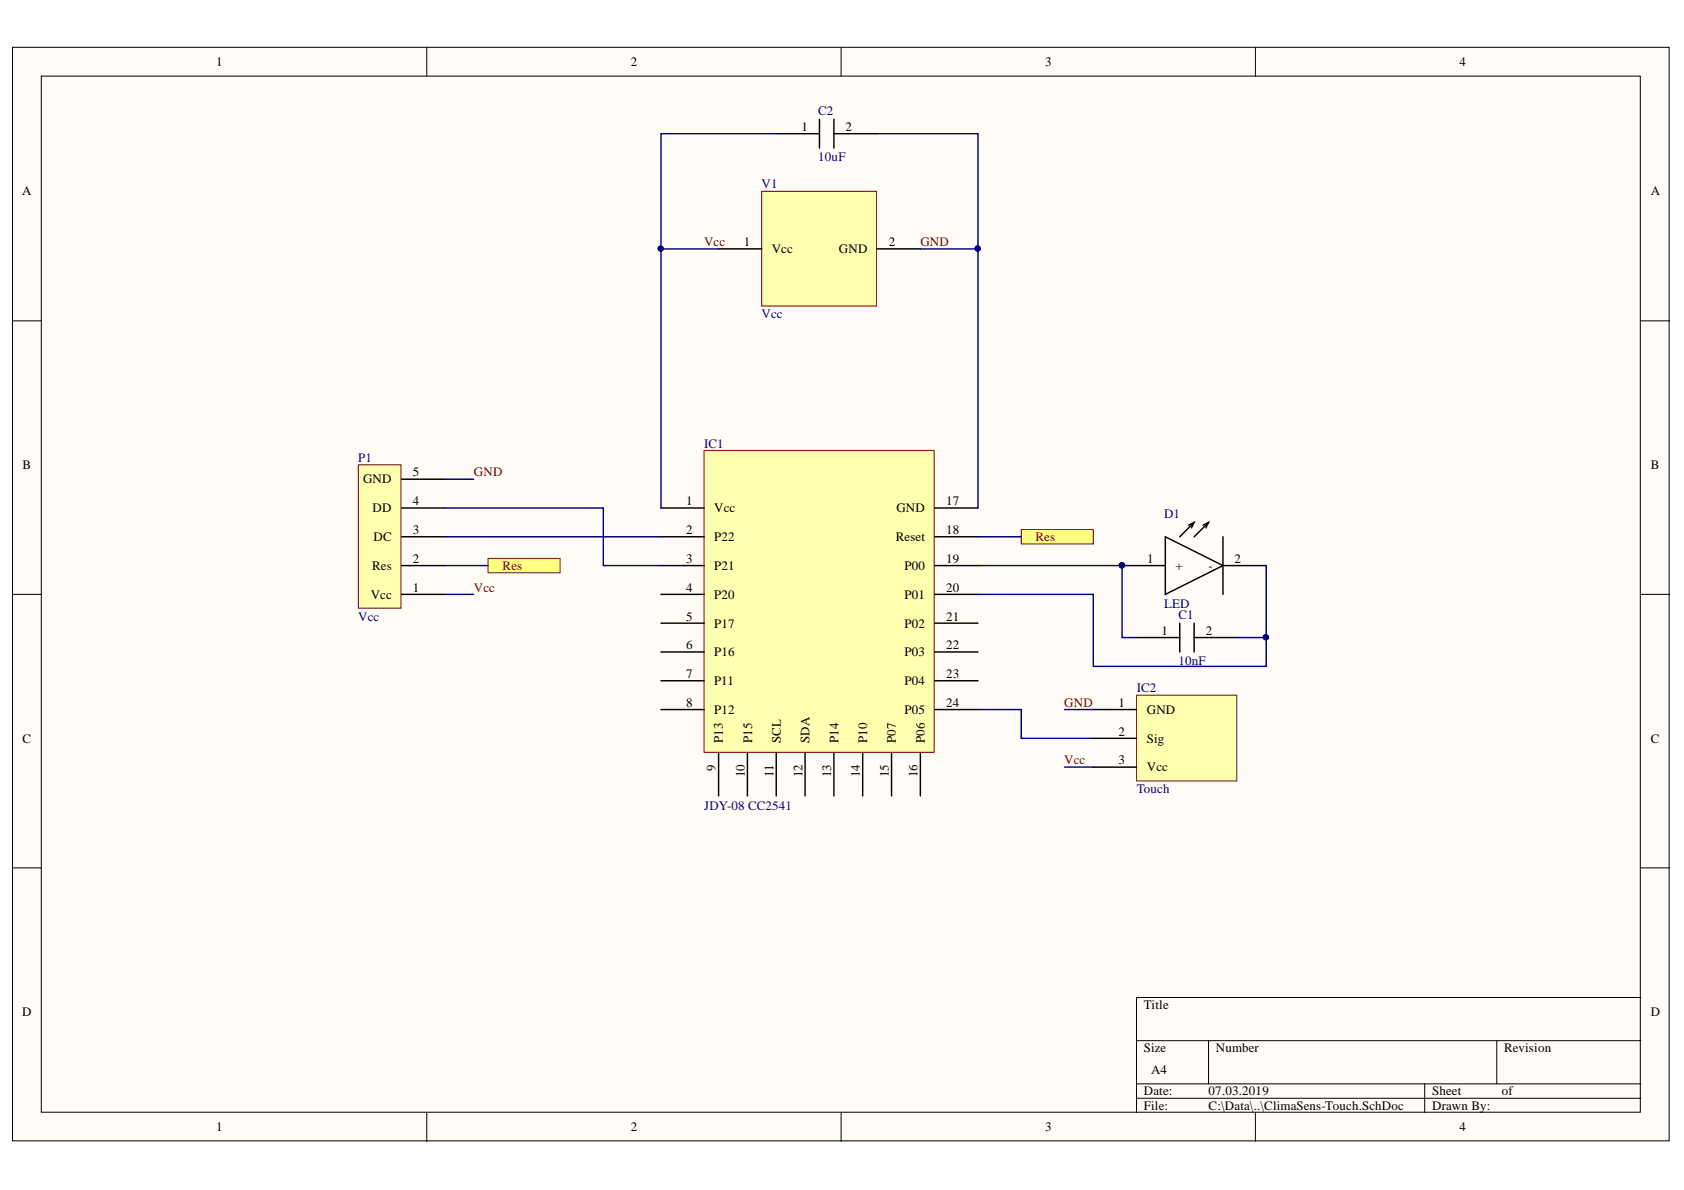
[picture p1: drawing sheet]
<svg xmlns="http://www.w3.org/2000/svg" width="297mm" height="210mm" viewBox="0 0 297 210" stroke-linecap="round" stroke-linejoin="round" font-family="sans-serif">
<g fill="#fffcf8" stroke="#000" stroke-width=".18">
<path d="M2.2 8.3h292.2v192.9h-292.2z"/>
<path d="M7.3 13.4h282v182.8h-282z"/>
</g>
<g fill="none" stroke="#000" stroke-width=".18">
<path d="M75.3 8.3v5.1M148.4 8.3v5.1M221.4 8.3v5.1M2.2 56.6h5.1M289.4 56.6h5.1M2.2 104.8h5.1M289.4 104.8h5.1M2.2 153.1h5.1M289.4 153.1h5.1M289.4 175.9h-88.9v20.4M75.3 196.3v5M148.4 196.3v5"/>
<path d="M200.5 183.6h88.9M200.5 191.2h88.9M200.5 193.7h88.9M213.2 183.6v7.6M221.4 196.3v5M251.3 191.2v5.1M264 183.6v7.6"/>
</g>
<path d="M134.4 33.7h20.2v20.3h-20.2z" fill="#ffffb0" stroke="#800000" stroke-width=".18"/>
<path d="M126.8 43.9h7.6M154.7 43.9h7.6" fill="none" stroke="#000" stroke-width=".25"/>
<path d="M124.2 79.4h40.6v53.3h-40.6z" fill="#ffffb0" stroke="#800000" stroke-width=".18"/>
<g fill="none" stroke="#000" stroke-width=".25">
<path d="M116.6 89.6h7.6M116.6 94.7h7.6M116.6 99.8h7.6M164.9 89.6h7.6M164.9 94.7h7.6M164.9 99.8h7.6M197.9 99.8h7.7M205.6 94.7l10.1 5.1-10.1 5zM209.7 92.6l.9-.5-.4 1M210.6 92.1l-2.5 2.6M212.2 92.6l1-.5-.5 1M213.2 92.1l-2.6 2.6"/>
<path d="M215.7 99.8h7.6M215.7 94.7v10.1M116.6 104.8h7.6M116.6 109.9h7.6M116.6 115h7.6M164.9 104.8h7.6M164.9 109.9h7.6M164.9 115h7.6M200.5 112.5h7.6M208.1 109.9v5.1M210.6 112.5h7.7M210.6 109.9v5.1"/>
<path d="M116.6 120.1h7.6M116.6 125.2h7.6M126.8 132.8v7.6M131.8 132.8v7.6M136.9 132.8v7.6M142 132.8v7.6M147.1 132.8v7.6M152.2 132.8v7.6M157.3 132.8v7.6M162.3 132.8v7.6M164.9 120.1h7.6M164.9 125.2h7.6"/>
</g>
<circle cx="197.9" cy="99.7" r=".46" fill="#000080" stroke="#000080" stroke-width=".18"/>
<path d="M63.2 82h7.5v25.3h-7.5z" fill="#ffffb0" stroke="#800000" stroke-width=".18"/>
<path d="M70.8 99.8h7.7M70.8 94.7h7.7M70.8 89.6h7.7M70.8 84.5h7.7M70.8 104.8h7.7" fill="none" stroke="#000" stroke-width=".25"/>
<g fill="#ffff80" stroke="#800000" stroke-width=".18">
<path d="M86.1 98.5h12.7v2.5h-12.7z" fill-rule="evenodd"/>
<path d="M180.1 93.4h12.7v2.6h-12.7z" fill-rule="evenodd"/>
</g>
<path d="M136.9 23.6h7.6M144.5 21v5.1M147.1 23.6h7.6M147.1 21v5.1" fill="none" stroke="#000" stroke-width=".25"/>
<path d="M200.5 122.6h17.7v15.2h-17.7z" fill="#ffffb0" stroke="#800000" stroke-width=".18"/>
<path d="M192.8 125.2h7.7M192.8 130.2h7.7M192.8 135.3h7.7" fill="none" stroke="#000" stroke-width=".25"/>
<g fill="none" stroke="#000080" stroke-width=".25">
<path d="M136.9 23.6h-20.3v20.3M154.7 23.6h17.8v20.3M126.8 43.9h-10.2v45.7M162.3 43.9h10.2v45.7M78.5 89.6h27.9v10.2h10.2M78.5 94.7h38.1M78.5 99.8h7.6M78.5 84.5h5M172.5 99.8h25.4v12.7h2.6M172.5 94.7h7.6M223.3 99.8v12.7h-5M78.5 104.8h5"/>
<path d="M172.5 104.8h20.3v12.7h30.5v-5M172.5 125.2h7.6v5h12.7M187.8 125.2h5M187.8 135.3h5"/>
</g>
<g fill="#000080" stroke="#000080" stroke-width=".18">
<circle cx="116.5" cy="43.8" r=".46"/>
<circle cx="172.4" cy="43.8" r=".46"/>
<circle cx="197.9" cy="99.7" r=".46"/>
<circle cx="223.3" cy="112.4" r=".46"/>
</g>
<g font-size="2.3">
<text x="38.2" y="11.7">1</text>
<text x="111.2" y="11.7">2</text>
<text x="184.3" y="11.7">3</text>
<text x="257.4" y="11.7">4</text>
<text x="141.4" y="23.1">1</text>
<text x="149.1" y="23.1">2</text>
<text x="3.9" y="34.5">A</text>
<text x="291.2" y="34.5">A</text>
<text x="131.2" y="43.4">1</text>
<text x="136.1" y="44.7">Vcc</text>
<text x="148" y="44.7">GND</text>
<text x="156.8" y="43.4">2</text>
<text x="4" y="82.7">B</text>
<text x="291.2" y="82.7">B</text>
<text x="64" y="85.3">GND</text>
<text x="72.8" y="89.1">4</text>
<text x="72.8" y="84">5</text>
<text x="121.1" y="89.1">1</text>
<text x="166.9" y="89.1">17</text>
<text x="65.7" y="90.4">DD</text>
<text x="65.9" y="95.4">DC</text>
<text x="72.8" y="94.2">3</text>
<text x="121.1" y="94.2">2</text>
<text x="126" y="90.4">Vcc</text>
<text x="126" y="95.4">P22</text>
<text x="158" y="95.4">Reset</text>
<text x="158.1" y="90.4">GND</text>
<text x="166.9" y="94.2">18</text>
<text x="65.6" y="100.5">Res</text>
<text x="72.8" y="99.2">2</text>
<text x="121.1" y="99.2">3</text>
<text x="126" y="100.5">P21</text>
<text x="159.6" y="100.5">P00</text>
<text x="166.9" y="99.2">19</text>
<text x="202.4" y="99.2">1</text>
<text x="207.3" y="100.5">+</text>
<text x="213.2" y="100.5">-</text>
<text x="217.8" y="99.2">2</text>
<text x="65.4" y="105.7">Vcc</text>
<text x="72.8" y="104.4">1</text>
<text x="121.1" y="104.4">4</text>
<text x="126" y="105.7">P20</text>
<text x="159.6" y="105.7">P01</text>
<text x="166.9" y="104.4">20</text>
<text x="121.1" y="109.5">5</text>
<text x="126" y="110.7">P17</text>
<text x="159.6" y="110.7">P02</text>
<text x="166.9" y="109.5">21</text>
<text x="204.9" y="112">1</text>
<text x="212.7" y="112">2</text>
<text x="121.1" y="114.5">6</text>
<text x="121.1" y="119.6">7</text>
<text x="126" y="115.8">P16</text>
<text x="159.6" y="115.8">P03</text>
<text x="166.9" y="114.5">22</text>
<text x="166.9" y="119.6">23</text>
<text x="121.1" y="124.7">8</text>
<text x="126" y="120.9">P11</text>
<text x="126" y="125.9">P12</text>
<text x="159.6" y="120.9">P04</text>
<text x="159.6" y="125.9">P05</text>
<text x="166.9" y="124.7">24</text>
<text x="197.3" y="124.7">1</text>
<text x="202.3" y="125.9">GND</text>
<text x="4" y="131">C</text>
<text x="127.5" y="131" transform="rotate(-90 127.5 131)">P13</text>
<text x="132.6" y="131" transform="rotate(-90 132.6 131)">P15</text>
<text x="137.7" y="131" transform="rotate(-90 137.7 131)">SCL</text>
<text x="142.8" y="131" transform="rotate(-90 142.8 131)">SDA</text>
<text x="147.9" y="131" transform="rotate(-90 147.9 131)">P14</text>
<text x="153" y="131" transform="rotate(-90 153 131)">P10</text>
<text x="158" y="131" transform="rotate(-90 158 131)">P07</text>
<text x="163.1" y="131" transform="rotate(-90 163.1 131)">P06</text>
<text x="197.3" y="129.7">2</text>
<text x="202.3" y="131">Sig</text>
<text x="291.2" y="131">C</text>
<text x="126.2" y="135.9" transform="rotate(-90 126.2 135.9)">9</text>
<text x="131.4" y="137.1" transform="rotate(-90 131.4 137.1)">10</text>
<text x="136.5" y="137" transform="rotate(-90 136.5 137)">11</text>
<text x="141.5" y="137.1" transform="rotate(-90 141.5 137.1)">12</text>
<text x="146.6" y="137.1" transform="rotate(-90 146.6 137.1)">13</text>
<text x="151.7" y="137.1" transform="rotate(-90 151.7 137.1)">14</text>
<text x="156.8" y="137.1" transform="rotate(-90 156.8 137.1)">15</text>
<text x="161.8" y="137.1" transform="rotate(-90 161.8 137.1)">16</text>
<text x="197.3" y="134.8">3</text>
<text x="202.3" y="136.1">Vcc</text>
<text x="3.9" y="179.3">D</text>
<text x="201.8" y="178">Title</text>
<text x="291.2" y="179.3">D</text>
<text x="201.8" y="185.6">Size</text>
<text x="214.5" y="185.6">Number</text>
<text x="265.3" y="185.6">Revision</text>
<text x="203" y="189.4">A4</text>
<text x="201.8" y="193.2">Date:</text>
<text x="201.8" y="195.8">File:</text>
<text x="213.2" y="193.2">07.03.2019</text>
<text x="213.2" y="195.8">C:\Data\..\ClimaSens-Touch.SchDoc</text>
<text x="252.6" y="193.2">Sheet</text>
<text x="252.6" y="195.8">Drawn By:</text>
<text x="264.9" y="193.2">of</text>
<text x="38.2" y="199.6">1</text>
<text x="111.2" y="199.6">2</text>
<text x="184.3" y="199.6">3</text>
<text x="257.4" y="199.6">4</text>
</g>
<g font-size="2.3" fill="#000080">
<text x="144.3" y="20.3">C2</text>
<text x="144.3" y="28.4">10uF</text>
<text x="134.3" y="33.2">V1</text>
<text x="134.3" y="56.1">Vcc</text>
<text x="63.2" y="81.5">P1</text>
<text x="124.2" y="78.9">IC1</text>
<text x="205.3" y="91.4">D1</text>
<text x="205.3" y="107.2">LED</text>
<text x="63.2" y="109.5">Vcc</text>
<text x="207.9" y="109.2">C1</text>
<text x="207.9" y="117.3">10nF</text>
<text x="200.5" y="122.1">IC2</text>
<text x="124.2" y="142.9">JDY-08 CC2541</text>
<text x="200.5" y="139.9">Touch</text>
</g>
<g font-size="2.3" fill="#800000">
<text x="124.2" y="43.4">Vcc</text>
<text x="162.3" y="43.4">GND</text>
<text x="83.6" y="84">GND</text>
<text x="182.6" y="95.4">Res</text>
<text x="88.7" y="100.5">Res</text>
<text x="83.6" y="104.4">Vcc</text>
<text x="187.7" y="124.7">GND</text>
<text x="187.7" y="134.8">Vcc</text>
</g>
</svg>
